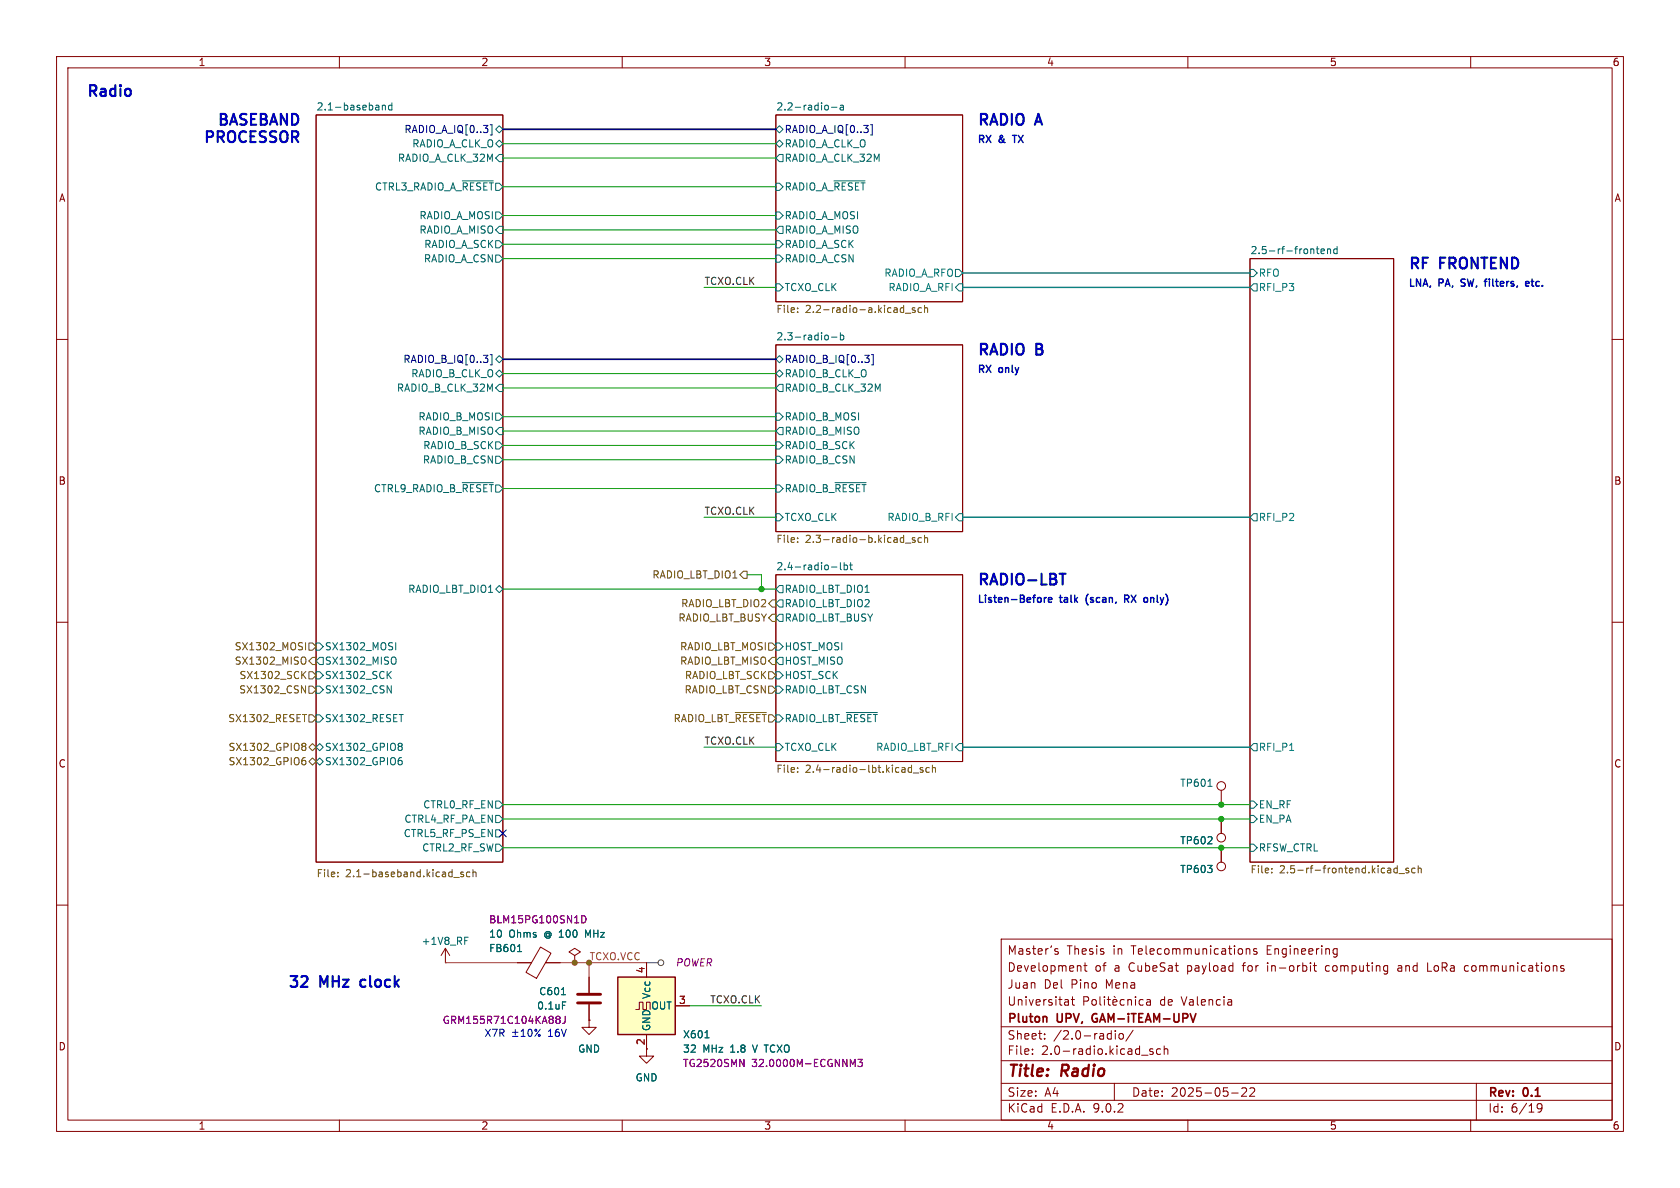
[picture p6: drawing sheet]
(kicad_sch
 (version 20250114)
 (generator "eeschema")
 (generator_version "9.0")
 (paper "A4")
 (title_block
  (title "Radio")
  (date "2025-05-22")
  (rev "0.1")
  (company "Pluton UPV, GAM-iTEAM-UPV")
  (comment 1 "Universitat Politècnica de Valencia")
  (comment 2 "Juan Del Pino Mena")
  (comment 3 "Development of a CubeSat payload for in-orbit computing and LoRa communications")
  (comment 4 "Master’s Thesis in Telecommunications Engineering"))
 (lib_symbols
  (symbol "Connector:TestPoint"
   (pin_numbers (hide yes))
   (pin_names
    (offset 0.762) (hide yes)) (exclude_from_sim no) (in_bom yes) (on_board yes)
   (property "Reference" "TP" (at 0 6.858 0) (effects (font (size 1.27 1.27))))
   (property "Value" "TestPoint" (at 0 5.08 0) (effects (font (size 1.27 1.27))))
   (property "Footprint" "" (at 5.08 0 0) (effects (font (size 1.27 1.27)) (hide yes)))
   (property "Datasheet" "~" (at 5.08 0 0) (effects (font (size 1.27 1.27)) (hide yes)))
   (property "Description" "test point" (at 0 0 0) (effects (font (size 1.27 1.27)) (hide yes)))
   (symbol "TestPoint_0_1"
    (circle (center 0 3.302) (radius 0.762) (stroke (width 0) (type default)) (fill (type none))))
   (symbol "TestPoint_1_1"
    (pin passive line (at 0 0 90) (length 2.54) (name "1" (effects (font (size 1.27 1.27)))) (number "1" (effects (font (size 1.27 1.27))))))
   (embedded_fonts no))
  (symbol "Device:C"
   (pin_numbers (hide yes))
   (pin_names
    (offset 0.254)) (exclude_from_sim no) (in_bom yes) (on_board yes)
   (property "Reference" "C" (at 0.635 2.54 0) (effects (font (size 1.27 1.27)) (justify left)))
   (property "Value" "C" (at 0.635 -2.54 0) (effects (font (size 1.27 1.27)) (justify left)))
   (property "Footprint" "" (at 0.9652 -3.81 0) (effects (font (size 1.27 1.27)) (hide yes)))
   (property "Datasheet" "~" (at 0 0 0) (effects (font (size 1.27 1.27)) (hide yes)))
   (property "Description" "Unpolarized capacitor" (at 0 0 0) (effects (font (size 1.27 1.27)) (hide yes)))
   (symbol "C_0_1"
    (polyline (pts (xy -2.032 0.762) (xy 2.032 0.762)) (stroke (width 0.508) (type default)) (fill (type none)))
    (polyline (pts (xy -2.032 -0.762) (xy 2.032 -0.762)) (stroke (width 0.508) (type default)) (fill (type none))))
   (symbol "C_1_1"
    (pin passive line (at 0 3.81 270) (length 2.794) (name "~" (effects (font (size 1.27 1.27)))) (number "1" (effects (font (size 1.27 1.27)))))
    (pin passive line (at 0 -3.81 90) (length 2.794) (name "~" (effects (font (size 1.27 1.27)))) (number "2" (effects (font (size 1.27 1.27))))))
   (embedded_fonts no))
  (symbol "Device:FerriteBead"
   (pin_numbers (hide yes))
   (pin_names
    (offset 0)) (exclude_from_sim no) (in_bom yes) (on_board yes)
   (property "Reference" "FB" (at -3.81 0.635 90) (effects (font (size 1.27 1.27))))
   (property "Value" "FerriteBead" (at 3.81 0 90) (effects (font (size 1.27 1.27))))
   (property "Footprint" "" (at -1.778 0 90) (effects (font (size 1.27 1.27)) (hide yes)))
   (property "Datasheet" "~" (at 0 0 0) (effects (font (size 1.27 1.27)) (hide yes)))
   (property "Description" "Ferrite bead" (at 0 0 0) (effects (font (size 1.27 1.27)) (hide yes)))
   (symbol "FerriteBead_0_1"
    (polyline (pts (xy -2.7686 0.4064) (xy -1.7018 2.2606) (xy 2.7686 -0.3048) (xy 1.6764 -2.159) (xy -2.7686 0.4064)) (stroke (width 0) (type default)) (fill (type none)))
    (polyline (pts (xy 0 1.27) (xy 0 1.2954)) (stroke (width 0) (type default)) (fill (type none)))
    (polyline (pts (xy 0 -1.27) (xy 0 -1.2192)) (stroke (width 0) (type default)) (fill (type none))))
   (symbol "FerriteBead_1_1"
    (pin passive line (at 0 3.81 270) (length 2.54) (name "~" (effects (font (size 1.27 1.27)))) (number "1" (effects (font (size 1.27 1.27)))))
    (pin passive line (at 0 -3.81 90) (length 2.54) (name "~" (effects (font (size 1.27 1.27)))) (number "2" (effects (font (size 1.27 1.27))))))
   (embedded_fonts no))
  (symbol "Oscillator:TG2520SMN-xx.xxxxxxMhz-xxxxNM" (exclude_from_sim no) (in_bom yes) (on_board yes)
   (property "Reference" "Y" (at -5.08 6.35 0) (effects (font (size 1.27 1.27)) (justify left)))
   (property "Value" "TG2520SMN-xx.xxxxxxMhz-xxxxNM" (at 1.27 -6.35 0) (effects (font (size 1.27 1.27)) (justify left)))
   (property "Footprint" "Oscillator:Oscillator_SMD_SeikoEpson_TG2520SMN-xxx-xxxxxx-4Pin_2.5x2.0mm" (at 11.43 -8.89 0) (effects (font (size 1.27 1.27)) (hide yes)))
   (property "Datasheet" "https://support.epson.biz/td/api/doc_check.php?dl=app_TG2520SMN&lang=en" (at -2.54 0 0) (effects (font (size 1.27 1.27)) (hide yes)))
   (property "Description" "Crystal Oscillator Low Profile / High Stability TCXO" (at 0 0 0) (effects (font (size 1.27 1.27)) (hide yes)))
   (symbol "TG2520SMN-xx.xxxxxxMhz-xxxxNM_0_1"
    (rectangle (start -5.08 5.08) (end 5.08 -5.08) (stroke (width 0.254) (type default)) (fill (type background)))
    (polyline (pts (xy -1.905 -0.635) (xy -1.27 -0.635) (xy -1.27 0.635) (xy -0.635 0.635) (xy -0.635 -0.635) (xy 0 -0.635) (xy 0 0.635) (xy 0.635 0.635) (xy 0.635 -0.635)) (stroke (width 0) (type default)) (fill (type none))))
   (symbol "TG2520SMN-xx.xxxxxxMhz-xxxxNM_1_1"
    (pin no_connect line (at -5.08 0 0) (length 2.54) (hide yes) (name "NC" (effects (font (size 1.27 1.27)))) (number "1" (effects (font (size 1.27 1.27)))))
    (pin power_in line (at 0 7.62 270) (length 2.54) (name "Vcc" (effects (font (size 1.27 1.27)))) (number "4" (effects (font (size 1.27 1.27)))))
    (pin power_in line (at 0 -7.62 90) (length 2.54) (name "GND" (effects (font (size 1.27 1.27)))) (number "2" (effects (font (size 1.27 1.27)))))
    (pin output line (at 7.62 0 180) (length 2.54) (name "OUT" (effects (font (size 1.27 1.27)))) (number "3" (effects (font (size 1.27 1.27))))))
   (embedded_fonts no))
  (symbol "power:+3.3V"
   (power)
   (pin_numbers (hide yes))
   (pin_names
    (offset 0) (hide yes)) (exclude_from_sim no) (in_bom yes) (on_board yes)
   (property "Reference" "#PWR" (at 0 -3.81 0) (effects (font (size 1.27 1.27)) (hide yes)))
   (property "Value" "+3.3V" (at 0 3.556 0) (effects (font (size 1.27 1.27))))
   (property "Footprint" "" (at 0 0 0) (effects (font (size 1.27 1.27)) (hide yes)))
   (property "Datasheet" "" (at 0 0 0) (effects (font (size 1.27 1.27)) (hide yes)))
   (property "Description" "Power symbol creates a global label with name \"+3.3V\"" (at 0 0 0) (effects (font (size 1.27 1.27)) (hide yes)))
   (symbol "+3.3V_0_1"
    (polyline (pts (xy -0.762 1.27) (xy 0 2.54)) (stroke (width 0) (type default)) (fill (type none)))
    (polyline (pts (xy 0 2.54) (xy 0.762 1.27)) (stroke (width 0) (type default)) (fill (type none)))
    (polyline (pts (xy 0 0) (xy 0 2.54)) (stroke (width 0) (type default)) (fill (type none))))
   (symbol "+3.3V_1_1"
    (pin power_in line (at 0 0 90) (length 0) (name "~" (effects (font (size 1.27 1.27)))) (number "1" (effects (font (size 1.27 1.27))))))
   (embedded_fonts no))
  (symbol "power:GND"
   (power)
   (pin_numbers (hide yes))
   (pin_names
    (offset 0) (hide yes)) (exclude_from_sim no) (in_bom yes) (on_board yes)
   (property "Reference" "#PWR" (at 0 -6.35 0) (effects (font (size 1.27 1.27)) (hide yes)))
   (property "Value" "GND" (at 0 -3.81 0) (effects (font (size 1.27 1.27))))
   (property "Footprint" "" (at 0 0 0) (effects (font (size 1.27 1.27)) (hide yes)))
   (property "Datasheet" "" (at 0 0 0) (effects (font (size 1.27 1.27)) (hide yes)))
   (property "Description" "Power symbol creates a global label with name \"GND\" , ground" (at 0 0 0) (effects (font (size 1.27 1.27)) (hide yes)))
   (symbol "GND_0_1"
    (polyline (pts (xy 0 0) (xy 0 -1.27) (xy 1.27 -1.27) (xy 0 -2.54) (xy -1.27 -1.27) (xy 0 -1.27)) (stroke (width 0) (type default)) (fill (type none))))
   (symbol "GND_1_1"
    (pin power_in line (at 0 0 270) (length 0) (name "~" (effects (font (size 1.27 1.27)))) (number "1" (effects (font (size 1.27 1.27))))))
   (embedded_fonts no))
  (symbol "power:PWR_FLAG"
   (power)
   (pin_numbers (hide yes))
   (pin_names
    (offset 0) (hide yes)) (exclude_from_sim no) (in_bom yes) (on_board yes)
   (property "Reference" "#FLG" (at 0 1.905 0) (effects (font (size 1.27 1.27)) (hide yes)))
   (property "Value" "PWR_FLAG" (at 0 3.81 0) (effects (font (size 1.27 1.27))))
   (property "Footprint" "" (at 0 0 0) (effects (font (size 1.27 1.27)) (hide yes)))
   (property "Datasheet" "~" (at 0 0 0) (effects (font (size 1.27 1.27)) (hide yes)))
   (property "Description" "Special symbol for telling ERC where power comes from" (at 0 0 0) (effects (font (size 1.27 1.27)) (hide yes)))
   (symbol "PWR_FLAG_0_0"
    (pin power_out line (at 0 0 90) (length 0) (name "~" (effects (font (size 1.27 1.27)))) (number "1" (effects (font (size 1.27 1.27))))))
   (symbol "PWR_FLAG_0_1"
    (polyline (pts (xy 0 0) (xy 0 1.27) (xy -1.016 1.905) (xy 0 2.54) (xy 1.016 1.905) (xy 0 1.27)) (stroke (width 0) (type default)) (fill (type none))))
   (embedded_fonts no)))
 (text "RADIO B"
  (exclude_from_sim no)
  (at 172.72 60.96 0)
  (effects (font (size 1.905 1.905) (thickness 0.381)
    (bold yes)) (justify left top)))
 (text "32 MHz clock"
  (exclude_from_sim no)
  (at 71.12 172.72 0)
  (effects (font (size 1.905 1.905) (thickness 0.381)
    (bold yes)) (justify right top)))
 (text "RF FRONTEND"
  (exclude_from_sim no)
  (at 248.92 45.72 0)
  (effects (font (size 1.905 1.905) (thickness 0.381)
    (bold yes)) (justify left top)))
 (text "RX & TX"
  (exclude_from_sim no)
  (at 172.72 24.13 0)
  (effects (font (size 1.27 1.27) (thickness 0.254)
    (bold yes)) (justify left top)))
 (text "LNA, PA, SW, filters, etc."
  (exclude_from_sim no)
  (at 248.92 49.53 0)
  (effects (font (size 1.27 1.27) (thickness 0.254)
    (bold yes)) (justify left top)))
 (text "Listen-Before talk (scan, RX only)"
  (exclude_from_sim no)
  (at 172.72 105.41 0)
  (effects (font (size 1.27 1.27) (thickness 0.254)
    (bold yes)) (justify left top)))
 (text "X7R ±10% 16V"
  (exclude_from_sim no)
  (at 100.33 182.88 0)
  (effects (font (size 1.27 1.27)) (justify right)))
 (text "RADIO-LBT"
  (exclude_from_sim no)
  (at 172.72 101.6 0)
  (effects (font (size 1.905 1.905) (thickness 0.381)
    (bold yes)) (justify left top)))
 (text "BASEBAND\nPROCESSOR"
  (exclude_from_sim no)
  (at 53.34 20.32 0)
  (effects (font (size 1.905 1.905) (thickness 0.381)
    (bold yes)) (justify right top)))
 (text "RADIO A"
  (exclude_from_sim no)
  (at 172.72 20.32 0)
  (effects (font (size 1.905 1.905) (thickness 0.381)
    (bold yes)) (justify left top)))
 (text "RX only"
  (exclude_from_sim no)
  (at 172.72 64.77 0)
  (effects (font (size 1.27 1.27) (thickness 0.254)
    (bold yes)) (justify left top)))
 (text "Radio"
  (exclude_from_sim no)
  (at 15.24 15.24 0)
  (effects (font (size 1.905 1.905) (thickness 0.381)
    (bold yes)) (justify left top)))
 (junction
  (at 215.9 144.78)
  (diameter 0)
  (color 0 0 0 0))
 (junction
  (at 134.62 104.14)
  (diameter 0)
  (color 0 0 0 0))
 (junction
  (at 101.6 170.18)
  (diameter 0)
  (color 0 0 0 0))
 (junction
  (at 215.9 142.24)
  (diameter 0)
  (color 0 0 0 0))
 (junction
  (at 104.14 170.18)
  (diameter 0)
  (color 0 0 0 0))
 (junction
  (at 215.9 149.86)
  (diameter 0)
  (color 0 0 0 0))
 (no_connect
  (at 88.9 147.32))
 (wire
  (pts (xy 134.62 177.8) (xy 121.92 177.8))
  (stroke (width 0) (type default)))
 (wire
  (pts (xy 215.9 144.78) (xy 220.98 144.78))
  (stroke (width 0) (type default)))
 (wire
  (pts (xy 101.6 170.18) (xy 104.14 170.18))
  (stroke (width 0) (type default)))
 (wire
  (pts (xy 78.74 170.18) (xy 91.44 170.18))
  (stroke (width 0) (type default)))
 (wire
  (pts (xy 88.9 68.58) (xy 137.16 68.58))
  (stroke (width 0) (type default)))
 (wire
  (pts (xy 88.9 33.02) (xy 137.16 33.02))
  (stroke (width 0) (type default)))
 (wire
  (pts (xy 88.9 40.64) (xy 137.16 40.64))
  (stroke (width 0) (type default)))
 (wire
  (pts (xy 88.9 25.4) (xy 137.16 25.4))
  (stroke (width 0) (type default)))
 (wire
  (pts (xy 88.9 144.78) (xy 215.9 144.78))
  (stroke (width 0) (type default)))
 (wire
  (pts (xy 88.9 81.28) (xy 137.16 81.28))
  (stroke (width 0) (type default)))
 (wire
  (pts (xy 88.9 78.74) (xy 137.16 78.74))
  (stroke (width 0) (type default)))
 (bus
  (pts (xy 88.9 22.86) (xy 137.16 22.86))
  (stroke (width 0) (type default)))
 (wire
  (pts (xy 88.9 149.86) (xy 215.9 149.86))
  (stroke (width 0) (type default)))
 (wire
  (pts (xy 134.62 101.6) (xy 134.62 104.14))
  (stroke (width 0) (type default)))
 (wire
  (pts (xy 88.9 27.94) (xy 137.16 27.94))
  (stroke (width 0) (type default)))
 (wire
  (pts (xy 104.14 172.72) (xy 104.14 170.18))
  (stroke (width 0) (type default)))
 (wire
  (pts (xy 88.9 66.04) (xy 137.16 66.04))
  (stroke (width 0) (type default)))
 (wire
  (pts (xy 88.9 76.2) (xy 137.16 76.2))
  (stroke (width 0) (type default)))
 (wire
  (pts (xy 170.18 91.44) (xy 220.98 91.44))
  (stroke (width 0) (type default)))
 (wire
  (pts (xy 88.9 86.36) (xy 137.16 86.36))
  (stroke (width 0) (type default)))
 (bus
  (pts (xy 88.9 63.5) (xy 137.16 63.5))
  (stroke (width 0) (type default)))
 (wire
  (pts (xy 88.9 38.1) (xy 137.16 38.1))
  (stroke (width 0) (type default)))
 (wire
  (pts (xy 215.9 149.86) (xy 220.98 149.86))
  (stroke (width 0) (type default)))
 (wire
  (pts (xy 88.9 142.24) (xy 215.9 142.24))
  (stroke (width 0) (type default)))
 (wire
  (pts (xy 88.9 45.72) (xy 137.16 45.72))
  (stroke (width 0) (type default)))
 (wire
  (pts (xy 170.18 50.8) (xy 220.98 50.8))
  (stroke (width 0) (type default)))
 (wire
  (pts (xy 170.18 48.26) (xy 220.98 48.26))
  (stroke (width 0) (type default)))
 (wire
  (pts (xy 215.9 142.24) (xy 220.98 142.24))
  (stroke (width 0) (type default)))
 (wire
  (pts (xy 88.9 73.66) (xy 137.16 73.66))
  (stroke (width 0) (type default)))
 (wire
  (pts (xy 88.9 104.14) (xy 134.62 104.14))
  (stroke (width 0) (type default)))
 (wire
  (pts (xy 99.06 170.18) (xy 101.6 170.18))
  (stroke (width 0) (type default)))
 (wire
  (pts (xy 124.46 91.44) (xy 137.16 91.44))
  (stroke (width 0) (type default)))
 (wire
  (pts (xy 88.9 43.18) (xy 137.16 43.18))
  (stroke (width 0) (type default)))
 (wire
  (pts (xy 170.18 132.08) (xy 220.98 132.08))
  (stroke (width 0) (type default)))
 (wire
  (pts (xy 124.46 132.08) (xy 137.16 132.08))
  (stroke (width 0) (type default)))
 (wire
  (pts (xy 132.08 101.6) (xy 134.62 101.6))
  (stroke (width 0) (type default)))
 (wire
  (pts (xy 114.3 170.18) (xy 104.14 170.18))
  (stroke (width 0) (type default)))
 (wire
  (pts (xy 124.46 50.8) (xy 137.16 50.8))
  (stroke (width 0) (type default)))
 (wire
  (pts (xy 134.62 104.14) (xy 137.16 104.14))
  (stroke (width 0) (type default)))
 (label "TCXO.CLK"
  (at 124.46 91.44 0)
  (effects (font (size 1.27 1.27)) (justify left bottom)))
 (label "TCXO.CLK"
  (at 124.46 132.08 0)
  (effects (font (size 1.27 1.27)) (justify left bottom)))
 (label "TCXO.CLK"
  (at 124.46 50.8 0)
  (effects (font (size 1.27 1.27)) (justify left bottom)))
 (label "TCXO.CLK"
  (at 134.62 177.8 180)
  (effects (font (size 1.27 1.27)) (justify right bottom)))
 (label "TCXO.VCC"
  (at 104.14 170.18 0)
  (effects (font (size 1.27 1.27)) (justify left bottom)))
 (hierarchical_label "RADIO_LBT_MISO"
  (shape output)
  (at 137.16 116.84 180)
  (effects (font (size 1.27 1.27)) (justify right)))
 (hierarchical_label "SX1302_RESET"
  (shape input)
  (at 55.88 127 180)
  (effects (font (size 1.27 1.27)) (justify right)))
 (hierarchical_label "SX1302_GPIO6"
  (shape bidirectional)
  (at 55.88 134.62 180)
  (effects (font (size 1.27 1.27)) (justify right)))
 (hierarchical_label "RADIO_LBT_DIO1"
  (shape output)
  (at 132.08 101.6 180)
  (effects (font (size 1.27 1.27)) (justify right)))
 (hierarchical_label "SX1302_MISO"
  (shape output)
  (at 55.88 116.84 180)
  (effects (font (size 1.27 1.27)) (justify right)))
 (hierarchical_label "RADIO_LBT_~{RESET}"
  (shape input)
  (at 137.16 127 180)
  (effects (font (size 1.27 1.27)) (justify right)))
 (hierarchical_label "SX1302_CSN"
  (shape input)
  (at 55.88 121.92 180)
  (effects (font (size 1.27 1.27)) (justify right)))
 (hierarchical_label "RADIO_LBT_SCK"
  (shape input)
  (at 137.16 119.38 180)
  (effects (font (size 1.27 1.27)) (justify right)))
 (hierarchical_label "RADIO_LBT_DIO2"
  (shape output)
  (at 137.16 106.68 180)
  (effects (font (size 1.27 1.27)) (justify right)))
 (hierarchical_label "RADIO_LBT_CSN"
  (shape input)
  (at 137.16 121.92 180)
  (effects (font (size 1.27 1.27)) (justify right)))
 (hierarchical_label "RADIO_LBT_MOSI"
  (shape input)
  (at 137.16 114.3 180)
  (effects (font (size 1.27 1.27)) (justify right)))
 (hierarchical_label "RADIO_LBT_BUSY"
  (shape output)
  (at 137.16 109.22 180)
  (effects (font (size 1.27 1.27)) (justify right)))
 (hierarchical_label "SX1302_GPIO8"
  (shape bidirectional)
  (at 55.88 132.08 180)
  (effects (font (size 1.27 1.27)) (justify right)))
 (hierarchical_label "SX1302_SCK"
  (shape input)
  (at 55.88 119.38 180)
  (effects (font (size 1.27 1.27)) (justify right)))
 (hierarchical_label "SX1302_MOSI"
  (shape input)
  (at 55.88 114.3 180)
  (effects (font (size 1.27 1.27)) (justify right)))
 (netclass_flag ""
  (length 2.54)
  (shape round)
  (at 114.3 170.18 270)
  (effects (font (size 1.27 1.27)) (justify right bottom))
  (property "Netclass" "POWER" (at 119.38 170.18 0) (effects (font (size 1.27 1.27)
    (italic yes)) (justify left))))
 (symbol
  (lib_id "power:+3.3V")
  (at 78.74 170.18 0)
  (unit 1)
  (exclude_from_sim no)
  (in_bom yes)
  (on_board yes)
  (dnp no)
  (property "Reference" "#PWR0601" (at 78.74 173.99 0) (effects (font (size 1.27 1.27)) (hide yes)))
  (property "Value" "+1V8_RF" (at 78.74 166.37 0) (effects (font (size 1.27 1.27))))
  (property "Footprint" "" (at 78.74 170.18 0) (effects (font (size 1.27 1.27)) (hide yes)))
  (property "Datasheet" "" (at 78.74 170.18 0) (effects (font (size 1.27 1.27)) (hide yes)))
  (property "Description" "Power symbol creates a global label with name \"+3.3V\"" (at 78.74 170.18 0) (effects (font (size 1.27 1.27)) (hide yes)))
  (property "PartNumber" "" (at 78.74 170.18 0) (effects (font (size 1.27 1.27))))
  (pin "1"))
 (symbol
  (lib_id "Connector:TestPoint")
  (at 215.9 144.78 180)
  (unit 1)
  (exclude_from_sim no)
  (in_bom yes)
  (on_board yes)
  (dnp no)
  (property "Reference" "TP602" (at 214.63 148.59 0) (effects (font (size 1.27 1.27)) (justify left)))
  (property "Value" "TestPoint" (at 213.36 146.8121 0) (effects (font (size 1.27 1.27)) (justify left) (hide yes)))
  (property "Footprint" "TestPoint:TestPoint_Pad_D1.0mm" (at 210.82 144.78 0) (effects (font (size 1.27 1.27)) (hide yes)))
  (property "Datasheet" "~" (at 210.82 144.78 0) (effects (font (size 1.27 1.27)) (hide yes)))
  (property "Description" "test point" (at 215.9 144.78 0) (effects (font (size 1.27 1.27)) (hide yes)))
  (property "PartNumber" "" (at 215.9 144.78 0) (effects (font (size 1.27 1.27)) (hide yes)))
  (pin "1"))
 (symbol
  (lib_id "Device:C")
  (at 104.14 176.53 0)
  (mirror x)
  (unit 1)
  (exclude_from_sim no)
  (in_bom yes)
  (on_board yes)
  (dnp no)
  (property "Reference" "C601" (at 100.33 175.26 0) (effects (font (size 1.27 1.27)) (justify right)))
  (property "Value" "0.1uF" (at 100.33 177.8 0) (effects (font (size 1.27 1.27)) (justify right)))
  (property "Footprint" "Capacitor_SMD:C_0402_1005Metric" (at 105.1052 172.72 0) (effects (font (size 1.27 1.27)) (hide yes)))
  (property "Datasheet" "~" (at 104.14 176.53 0) (effects (font (size 1.27 1.27)) (hide yes)))
  (property "Description" "Unpolarized capacitor" (at 104.14 176.53 0) (effects (font (size 1.27 1.27)) (hide yes)))
  (property "PartNumber" "GRM155R71C104KA88J" (at 100.33 180.34 0) (effects (font (size 1.27 1.27)) (justify right)))
  (pin "2")
  (pin "1"))
 (symbol
  (lib_id "Oscillator:TG2520SMN-xx.xxxxxxMhz-xxxxNM")
  (at 114.3 177.8 0)
  (unit 1)
  (exclude_from_sim no)
  (in_bom yes)
  (on_board yes)
  (dnp no)
  (property "Reference" "X601" (at 120.65 182.88 0) (effects (font (size 1.27 1.27)) (justify left)))
  (property "Value" "32 MHz 1.8 V TCXO" (at 120.65 185.42 0) (effects (font (size 1.27 1.27)) (justify left)))
  (property "Footprint" "Oscillator:Oscillator_SMD_SeikoEpson_TG2520SMN-xxx-xxxxxx-4Pin_2.5x2.0mm" (at 125.73 186.69 0) (effects (font (size 1.27 1.27)) (hide yes)))
  (property "Datasheet" "https://support.epson.biz/td/api/doc_check.php?dl=app_TG2520SMN&lang=en" (at 111.76 177.8 0) (effects (font (size 1.27 1.27)) (hide yes)))
  (property "Description" "Crystal Oscillator Low Profile / High Stability TCXO" (at 114.3 177.8 0) (effects (font (size 1.27 1.27)) (hide yes)))
  (property "PartNumber" "TG2520SMN 32.0000M-ECGNNM3" (at 120.65 187.96 0) (effects (font (size 1.27 1.27)) (justify left)))
  (pin "4")
  (pin "2")
  (pin "1")
  (pin "3"))
 (symbol
  (lib_id "Connector:TestPoint")
  (at 215.9 142.24 0)
  (mirror y)
  (unit 1)
  (exclude_from_sim no)
  (in_bom yes)
  (on_board yes)
  (dnp no)
  (property "Reference" "TP601" (at 214.63 138.43 0) (effects (font (size 1.27 1.27)) (justify left)))
  (property "Value" "TestPoint" (at 213.36 140.2079 0) (effects (font (size 1.27 1.27)) (justify left) (hide yes)))
  (property "Footprint" "TestPoint:TestPoint_Pad_D1.0mm" (at 210.82 142.24 0) (effects (font (size 1.27 1.27)) (hide yes)))
  (property "Datasheet" "~" (at 210.82 142.24 0) (effects (font (size 1.27 1.27)) (hide yes)))
  (property "Description" "test point" (at 215.9 142.24 0) (effects (font (size 1.27 1.27)) (hide yes)))
  (property "PartNumber" "" (at 215.9 142.24 0) (effects (font (size 1.27 1.27)) (hide yes)))
  (pin "1"))
 (symbol
  (lib_id "Connector:TestPoint")
  (at 215.9 149.86 180)
  (unit 1)
  (exclude_from_sim no)
  (in_bom yes)
  (on_board yes)
  (dnp no)
  (property "Reference" "TP603" (at 214.63 153.67 0) (effects (font (size 1.27 1.27)) (justify left)))
  (property "Value" "TestPoint" (at 213.36 151.8921 0) (effects (font (size 1.27 1.27)) (justify left) (hide yes)))
  (property "Footprint" "TestPoint:TestPoint_Pad_D1.0mm" (at 210.82 149.86 0) (effects (font (size 1.27 1.27)) (hide yes)))
  (property "Datasheet" "~" (at 210.82 149.86 0) (effects (font (size 1.27 1.27)) (hide yes)))
  (property "Description" "test point" (at 215.9 149.86 0) (effects (font (size 1.27 1.27)) (hide yes)))
  (property "PartNumber" "" (at 215.9 149.86 0) (effects (font (size 1.27 1.27)) (hide yes)))
  (pin "1"))
 (symbol
  (lib_id "power:GND")
  (at 104.14 180.34 0)
  (mirror y)
  (unit 1)
  (exclude_from_sim no)
  (in_bom yes)
  (on_board yes)
  (dnp no)
  (fields_autoplaced yes)
  (property "Reference" "#PWR0602" (at 104.14 186.69 0) (effects (font (size 1.27 1.27)) (hide yes)))
  (property "Value" "GND" (at 104.14 185.42 0) (effects (font (size 1.27 1.27))))
  (property "Footprint" "" (at 104.14 180.34 0) (effects (font (size 1.27 1.27)) (hide yes)))
  (property "Datasheet" "" (at 104.14 180.34 0) (effects (font (size 1.27 1.27)) (hide yes)))
  (property "Description" "Power symbol creates a global label with name \"GND\" , ground" (at 104.14 180.34 0) (effects (font (size 1.27 1.27)) (hide yes)))
  (pin "1"))
 (symbol
  (lib_id "power:PWR_FLAG")
  (at 101.6 170.18 0)
  (unit 1)
  (exclude_from_sim no)
  (in_bom yes)
  (on_board yes)
  (dnp no)
  (property "Reference" "#FLG0601" (at 101.6 168.275 0) (effects (font (size 1.27 1.27)) (hide yes)))
  (property "Value" "PWR_FLAG" (at 101.6 166.37 0) (effects (font (size 1.27 1.27)) (hide yes)))
  (property "Footprint" "" (at 101.6 170.18 0) (effects (font (size 1.27 1.27)) (hide yes)))
  (property "Datasheet" "~" (at 101.6 170.18 0) (effects (font (size 1.27 1.27)) (hide yes)))
  (property "Description" "Special symbol for telling ERC where power comes from" (at 101.6 170.18 0) (effects (font (size 1.27 1.27)) (hide yes)))
  (pin "1"))
 (symbol
  (lib_id "Device:FerriteBead")
  (at 95.25 170.18 90)
  (unit 1)
  (exclude_from_sim no)
  (in_bom yes)
  (on_board yes)
  (dnp no)
  (property "Reference" "FB601" (at 86.36 167.64 90) (effects (font (size 1.27 1.27)) (justify right)))
  (property "Value" "10 Ohms @ 100 MHz" (at 86.36 165.1 90) (effects (font (size 1.27 1.27)) (justify right)))
  (property "Footprint" "Inductor_SMD:L_0402_1005Metric" (at 95.25 171.958 90) (effects (font (size 1.27 1.27)) (hide yes)))
  (property "Datasheet" "~" (at 95.25 170.18 0) (effects (font (size 1.27 1.27)) (hide yes)))
  (property "Description" "Ferrite bead" (at 95.25 170.18 0) (effects (font (size 1.27 1.27)) (hide yes)))
  (property "PartNumber" "BLM15PG100SN1D" (at 86.36 162.56 90) (effects (font (size 1.27 1.27)) (justify right)))
  (pin "1")
  (pin "2"))
 (symbol
  (lib_id "power:GND")
  (at 114.3 185.42 0)
  (unit 1)
  (exclude_from_sim no)
  (in_bom yes)
  (on_board yes)
  (dnp no)
  (fields_autoplaced yes)
  (property "Reference" "#PWR0603" (at 114.3 191.77 0) (effects (font (size 1.27 1.27)) (hide yes)))
  (property "Value" "GND" (at 114.3 190.5 0) (effects (font (size 1.27 1.27))))
  (property "Footprint" "" (at 114.3 185.42 0) (effects (font (size 1.27 1.27)) (hide yes)))
  (property "Datasheet" "" (at 114.3 185.42 0) (effects (font (size 1.27 1.27)) (hide yes)))
  (property "Description" "Power symbol creates a global label with name \"GND\" , ground" (at 114.3 185.42 0) (effects (font (size 1.27 1.27)) (hide yes)))
  (pin "1"))
 (sheet
  (at 55.88 20.32)
  (size 33.02 132.08)
  (exclude_from_sim no)
  (in_bom yes)
  (on_board yes)
  (dnp no)
  (stroke (width 0.1524) (type solid))
  (fill (color 0 0 0 0.0000))
  (property "Sheetname" "2.1-baseband" (at 55.88 19.6084 0) (effects (font (size 1.27 1.27)) (justify left bottom)))
  (property "Sheetfile" "2.1-baseband.kicad_sch" (at 55.88 153.67 0) (effects (font (size 1.27 1.27)) (justify left top)))
  (pin "RADIO_A_CSN" output (at 88.9 45.72 0) (effects (font (size 1.27 1.27)) (justify right)))
  (pin "RADIO_B_CLK_32M" input (at 88.9 68.58 0) (effects (font (size 1.27 1.27)) (justify right)))
  (pin "RADIO_A_MISO" input (at 88.9 40.64 0) (effects (font (size 1.27 1.27)) (justify right)))
  (pin "RADIO_A_SCK" output (at 88.9 43.18 0) (effects (font (size 1.27 1.27)) (justify right)))
  (pin "RADIO_A_CLK_32M" input (at 88.9 27.94 0) (effects (font (size 1.27 1.27)) (justify right)))
  (pin "RADIO_B_CSN" output (at 88.9 81.28 0) (effects (font (size 1.27 1.27)) (justify right)))
  (pin "RADIO_B_MOSI" output (at 88.9 73.66 0) (effects (font (size 1.27 1.27)) (justify right)))
  (pin "RADIO_A_MOSI" output (at 88.9 38.1 0) (effects (font (size 1.27 1.27)) (justify right)))
  (pin "RADIO_B_MISO" input (at 88.9 76.2 0) (effects (font (size 1.27 1.27)) (justify right)))
  (pin "RADIO_B_SCK" output (at 88.9 78.74 0) (effects (font (size 1.27 1.27)) (justify right)))
  (pin "RADIO_A_CLK_O" bidirectional (at 88.9 25.4 0) (effects (font (size 1.27 1.27)) (justify right)))
  (pin "RADIO_B_CLK_O" bidirectional (at 88.9 66.04 0) (effects (font (size 1.27 1.27)) (justify right)))
  (pin "SX1302_RESET" input (at 55.88 127 180) (effects (font (size 1.27 1.27)) (justify left)))
  (pin "SX1302_SCK" input (at 55.88 119.38 180) (effects (font (size 1.27 1.27)) (justify left)))
  (pin "SX1302_MOSI" input (at 55.88 114.3 180) (effects (font (size 1.27 1.27)) (justify left)))
  (pin "SX1302_CSN" input (at 55.88 121.92 180) (effects (font (size 1.27 1.27)) (justify left)))
  (pin "SX1302_MISO" output (at 55.88 116.84 180) (effects (font (size 1.27 1.27)) (justify left)))
  (pin "RADIO_LBT_DIO1" bidirectional (at 88.9 104.14 0) (effects (font (size 1.27 1.27)) (justify right)))
  (pin "SX1302_GPIO8" bidirectional (at 55.88 132.08 180) (effects (font (size 1.27 1.27)) (justify left)))
  (pin "SX1302_GPIO6" bidirectional (at 55.88 134.62 180) (effects (font (size 1.27 1.27)) (justify left)))
  (pin "CTRL3_RADIO_A_~{RESET}" output (at 88.9 33.02 0) (effects (font (size 1.27 1.27)) (justify right)))
  (pin "CTRL9_RADIO_B_~{RESET}" output (at 88.9 86.36 0) (effects (font (size 1.27 1.27)) (justify right)))
  (pin "CTRL5_RF_PS_EN" output (at 88.9 147.32 0) (effects (font (size 1.27 1.27)) (justify right)))
  (pin "CTRL4_RF_PA_EN" output (at 88.9 144.78 0) (effects (font (size 1.27 1.27)) (justify right)))
  (pin "RADIO_B_IQ[0..3]" bidirectional (at 88.9 63.5 0) (effects (font (size 1.27 1.27)) (justify right)))
  (pin "RADIO_A_IQ[0..3]" bidirectional (at 88.9 22.86 0) (effects (font (size 1.27 1.27)) (justify right)))
  (pin "CTRL2_RF_SW" output (at 88.9 149.86 0) (effects (font (size 1.27 1.27)) (justify right)))
  (pin "CTRL0_RF_EN" output (at 88.9 142.24 0) (effects (font (size 1.27 1.27)) (justify right))))
 (sheet
  (at 137.16 20.32)
  (size 33.02 33.02)
  (exclude_from_sim no)
  (in_bom yes)
  (on_board yes)
  (dnp no)
  (fields_autoplaced yes)
  (stroke (width 0.1524) (type solid))
  (fill (color 0 0 0 0.0000))
  (property "Sheetname" "2.2-radio-a" (at 137.16 19.6084 0) (effects (font (size 1.27 1.27)) (justify left bottom)))
  (property "Sheetfile" "2.2-radio-a.kicad_sch" (at 137.16 53.9246 0) (effects (font (size 1.27 1.27)) (justify left top)))
  (pin "RADIO_A_SCK" input (at 137.16 43.18 180) (effects (font (size 1.27 1.27)) (justify left)))
  (pin "RADIO_A_CSN" input (at 137.16 45.72 180) (effects (font (size 1.27 1.27)) (justify left)))
  (pin "RADIO_A_RFI" input (at 170.18 50.8 0) (effects (font (size 1.27 1.27)) (justify right)))
  (pin "RADIO_A_RFO" output (at 170.18 48.26 0) (effects (font (size 1.27 1.27)) (justify right)))
  (pin "RADIO_A_MOSI" input (at 137.16 38.1 180) (effects (font (size 1.27 1.27)) (justify left)))
  (pin "RADIO_A_MISO" output (at 137.16 40.64 180) (effects (font (size 1.27 1.27)) (justify left)))
  (pin "RADIO_A_CLK_32M" output (at 137.16 27.94 180) (effects (font (size 1.27 1.27)) (justify left)))
  (pin "RADIO_A_CLK_O" bidirectional (at 137.16 25.4 180) (effects (font (size 1.27 1.27)) (justify left)))
  (pin "RADIO_A_~{RESET}" input (at 137.16 33.02 180) (effects (font (size 1.27 1.27)) (justify left)))
  (pin "TCXO_CLK" input (at 137.16 50.8 180) (effects (font (size 1.27 1.27)) (justify left)))
  (pin "RADIO_A_IQ[0..3]" bidirectional (at 137.16 22.86 180) (effects (font (size 1.27 1.27)) (justify left))))
 (sheet
  (at 220.98 45.72)
  (size 25.4 106.68)
  (exclude_from_sim no)
  (in_bom yes)
  (on_board yes)
  (dnp no)
  (fields_autoplaced yes)
  (stroke (width 0.1524) (type solid))
  (fill (color 0 0 0 0.0000))
  (property "Sheetname" "2.5-rf-frontend" (at 220.98 45.0084 0) (effects (font (size 1.27 1.27)) (justify left bottom)))
  (property "Sheetfile" "2.5-rf-frontend.kicad_sch" (at 220.98 152.9846 0) (effects (font (size 1.27 1.27)) (justify left top)))
  (pin "RFI_P2" output (at 220.98 91.44 180) (effects (font (size 1.27 1.27)) (justify left)))
  (pin "RFSW_CTRL" input (at 220.98 149.86 180) (effects (font (size 1.27 1.27)) (justify left)))
  (pin "RFI_P3" output (at 220.98 50.8 180) (effects (font (size 1.27 1.27)) (justify left)))
  (pin "RFI_P1" output (at 220.98 132.08 180) (effects (font (size 1.27 1.27)) (justify left)))
  (pin "RFO" input (at 220.98 48.26 180) (effects (font (size 1.27 1.27)) (justify left)))
  (pin "EN_RF" input (at 220.98 142.24 180) (effects (font (size 1.27 1.27)) (justify left)))
  (pin "EN_PA" input (at 220.98 144.78 180) (effects (font (size 1.27 1.27)) (justify left))))
 (sheet
  (at 137.16 60.96)
  (size 33.02 33.02)
  (exclude_from_sim no)
  (in_bom yes)
  (on_board yes)
  (dnp no)
  (fields_autoplaced yes)
  (stroke (width 0.1524) (type solid))
  (fill (color 0 0 0 0.0000))
  (property "Sheetname" "2.3-radio-b" (at 137.16 60.2484 0) (effects (font (size 1.27 1.27)) (justify left bottom)))
  (property "Sheetfile" "2.3-radio-b.kicad_sch" (at 137.16 94.5646 0) (effects (font (size 1.27 1.27)) (justify left top)))
  (pin "RADIO_B_CLK_O" bidirectional (at 137.16 66.04 180) (effects (font (size 1.27 1.27)) (justify left)))
  (pin "RADIO_B_MISO" output (at 137.16 76.2 180) (effects (font (size 1.27 1.27)) (justify left)))
  (pin "RADIO_B_CLK_32M" output (at 137.16 68.58 180) (effects (font (size 1.27 1.27)) (justify left)))
  (pin "RADIO_B_RFI" input (at 170.18 91.44 0) (effects (font (size 1.27 1.27)) (justify right)))
  (pin "RADIO_B_SCK" input (at 137.16 78.74 180) (effects (font (size 1.27 1.27)) (justify left)))
  (pin "RADIO_B_~{RESET}" input (at 137.16 86.36 180) (effects (font (size 1.27 1.27)) (justify left)))
  (pin "RADIO_B_MOSI" input (at 137.16 73.66 180) (effects (font (size 1.27 1.27)) (justify left)))
  (pin "RADIO_B_CSN" input (at 137.16 81.28 180) (effects (font (size 1.27 1.27)) (justify left)))
  (pin "TCXO_CLK" input (at 137.16 91.44 180) (effects (font (size 1.27 1.27)) (justify left)))
  (pin "RADIO_B_IQ[0..3]" bidirectional (at 137.16 63.5 180) (effects (font (size 1.27 1.27)) (justify left))))
 (sheet
  (at 137.16 101.6)
  (size 33.02 33.02)
  (exclude_from_sim no)
  (in_bom yes)
  (on_board yes)
  (dnp no)
  (fields_autoplaced yes)
  (stroke (width 0.1524) (type solid))
  (fill (color 0 0 0 0.0000))
  (property "Sheetname" "2.4-radio-lbt" (at 137.16 100.8884 0) (effects (font (size 1.27 1.27)) (justify left bottom)))
  (property "Sheetfile" "2.4-radio-lbt.kicad_sch" (at 137.16 135.2046 0) (effects (font (size 1.27 1.27)) (justify left top)))
  (pin "RADIO_LBT_CSN" input (at 137.16 121.92 180) (effects (font (size 1.27 1.27)) (justify left)))
  (pin "TCXO_CLK" input (at 137.16 132.08 180) (effects (font (size 1.27 1.27)) (justify left)))
  (pin "RADIO_LBT_BUSY" output (at 137.16 109.22 180) (effects (font (size 1.27 1.27)) (justify left)))
  (pin "RADIO_LBT_RFI" input (at 170.18 132.08 0) (effects (font (size 1.27 1.27)) (justify right)))
  (pin "HOST_MISO" output (at 137.16 116.84 180) (effects (font (size 1.27 1.27)) (justify left)))
  (pin "RADIO_LBT_~{RESET}" input (at 137.16 127 180) (effects (font (size 1.27 1.27)) (justify left)))
  (pin "HOST_MOSI" input (at 137.16 114.3 180) (effects (font (size 1.27 1.27)) (justify left)))
  (pin "HOST_SCK" input (at 137.16 119.38 180) (effects (font (size 1.27 1.27)) (justify left)))
  (pin "RADIO_LBT_DIO1" output (at 137.16 104.14 180) (effects (font (size 1.27 1.27)) (justify left)))
  (pin "RADIO_LBT_DIO2" output (at 137.16 106.68 180) (effects (font (size 1.27 1.27)) (justify left)))))
